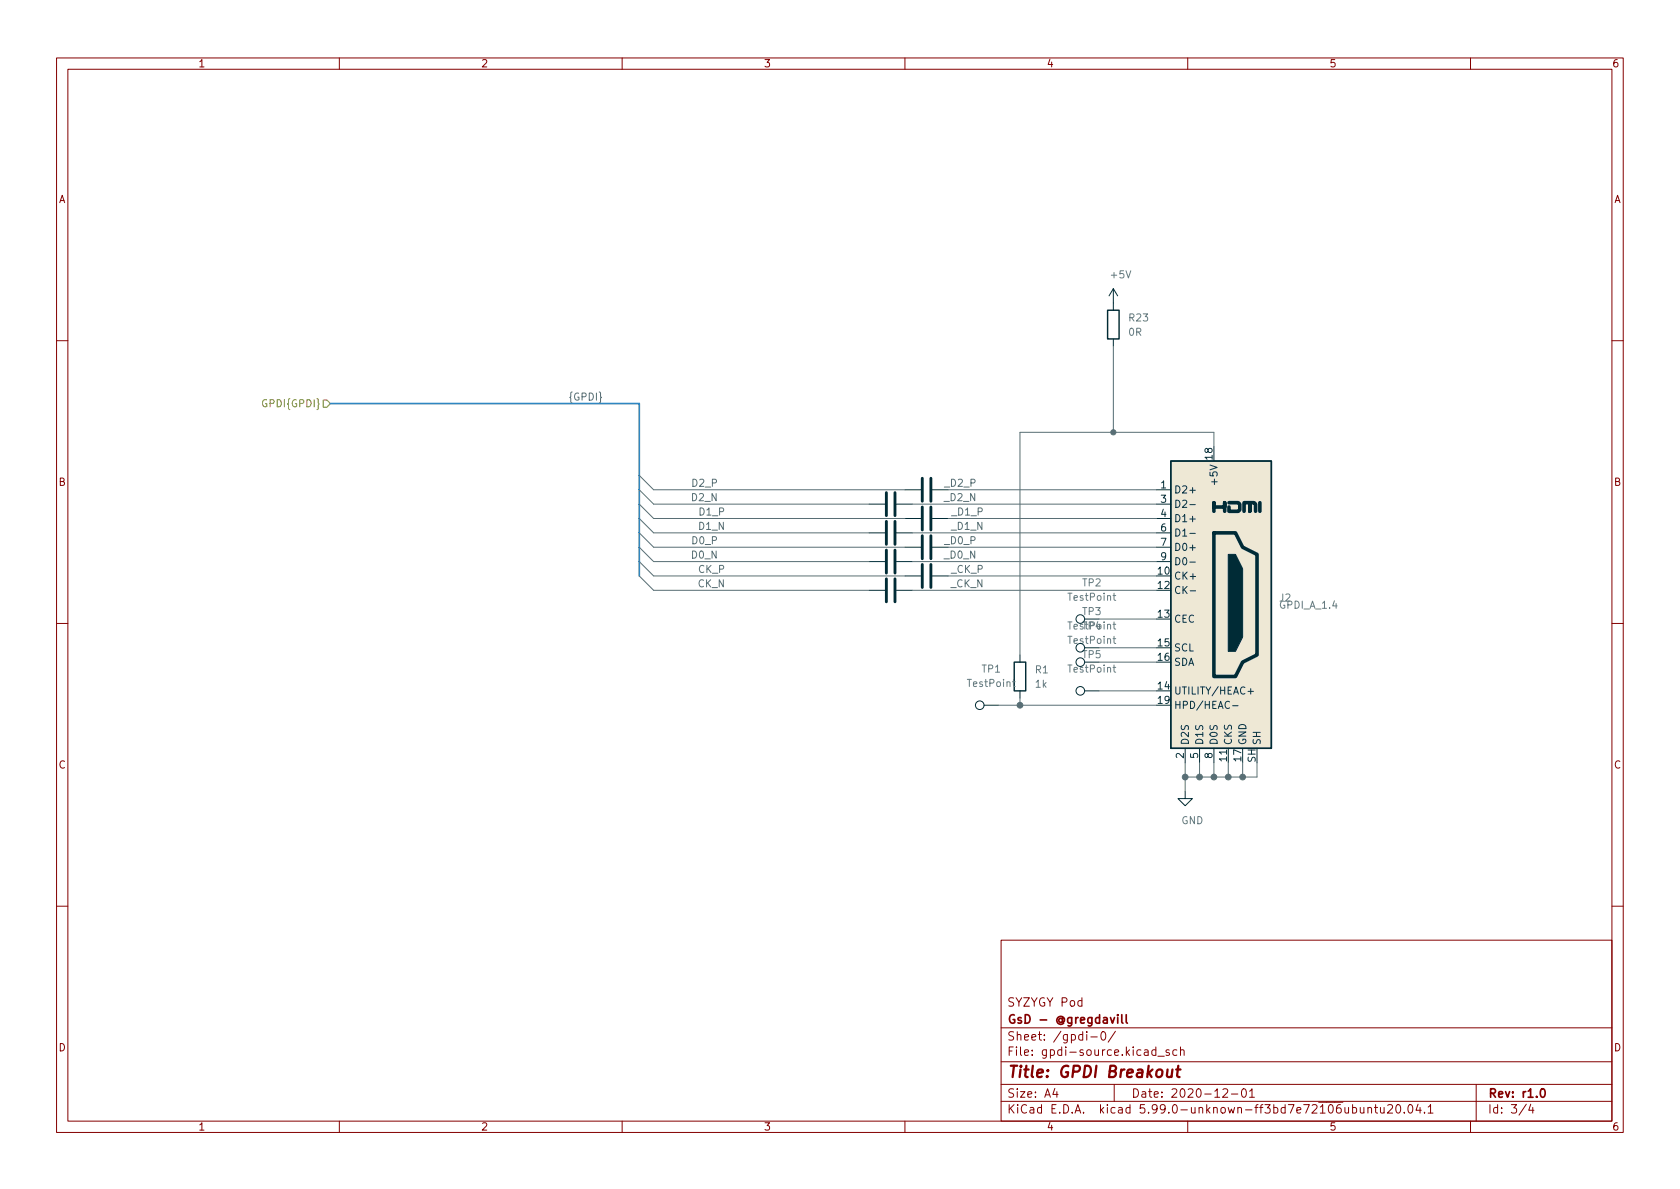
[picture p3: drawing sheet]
<svg xmlns="http://www.w3.org/2000/svg" width="297mm" height="210mm" viewBox="0 0 297 210" stroke-linecap="round" stroke-linejoin="round" font-family="sans-serif">
<g fill="none" stroke="#840000" stroke-width=".18">
<path d="M10 10.2h277v190.1h-277zM12 12.2h273v186.1h-273zM60 10.2v2M110 10.2v2M160 10.2v2M210 10.2v2M260 10.2v2M10 60.2h2M285 60.2h2M10 110.2h2M285 110.2h2M10 160.2h2"/>
<path d="M177 166.3h108v32h-108zM285 160.2h2M60 198.3v2M110 198.3v2M160 198.3v2M177 194.8h108M177 191.8h108M177 187.8h108M177 181.8h108M186.5 192.5l-.4 1h1M186.9 193v1M192.9 183.4h1.1"/>
<path d="M194.8 182.6l.2-.2a.81 .81 0 0 1 .6 .7 .81 .81 0 0 1-.3 .8h-.2a.81 .81 0 0 1-.3-1.3zM197 191.8v3M197.2 182.4l-1.3 1.9M204.4 185.7l-.5-.1-.3 .3v.4l.2 .3h.6M204.4 185.1v1.5M204.7 186.8h1.2M206.7 185.7l-.3-.1-.3 .2 .1 .3 .5 .1v.4h-.6M208.1 185.7l-.5-.1-.2 .3v.4l.1 .3h.6M208.7 185.8l.2-.2 .4 .1 .1 .9M208.7 185.1v1.5M210 198.3v2M216.2 192.7l.6-.2 .2 .2 .1 .3-1 1h1"/>
<path d="M217.7 193.5h1.2M219.7 192.6l.2-.1a.81 .81 0 0 1 .5 .7 .81 .81 0 0 1-.3 .8h-.1a.81 .81 0 0 1-.6-.6 .81 .81 0 0 1 .3-.8zM220.9 193l.5-.5v1.5M220.9 194h.9M241.9 196l.2-.2 .3 .1 .1 .9M241.9 195.8v1M243 195.8h.6M243.2 195.3v1.3l.4 .2M244.1 195.8v1h.4l.2-.1M244.7 195.8v1M245.4 195.5l.5-.2 .2 .2 .1 .3-.9 1h.9M247 195.4l.1-.1a.81 .81 0 0 1 .6 .7 .81 .81 0 0 1-.3 .8h-.1a.81 .81 0 0 1-.6-.6 .81 .81 0 0 1 .3-.8z"/>
<path d="M248.3 196.7v.1M249.1 195.4l.2-.1a.81 .81 0 0 1 .6 .7 .81 .81 0 0 1-.3 .8h-.2a.81 .81 0 0 1-.5-.6 .81 .81 0 0 1 .2-.8zM250.7 195.3l-.3 1h.9M251.1 195.8v1M251.9 196.7v.1M252.5 195.8l.4-.5v1.5M252.5 196.8h.9M260 198.3v2M261 191.8v6.5M269.9 195.3l-1.3 1.9M270.6 195.3l-.3 1h.9M271 195.8v1"/>
</g>
<path d="M196.3 179.9l.4 1 .4-1M197.6 179.4v.2M197.6 179.9v1M198.3 179.4v1.3l.3 .2M199.1 179.4v1.3l.2 .2M272.6 192.6l.1-.1a.81 .81 0 0 1 .6 .7 .81 .81 0 0 1-.3 .8h-.2a.82 .82 0 0 1-.5-.6 .82 .82 0 0 1 .3-.8z" fill="none" stroke="#840000" stroke-width=".3"/>
<path d="M206.4 189.1v1.3a.57 .57 0 0 0 .8-.1M207.3 189.1l-.2 1.4M208 189.1h.7M208.3 188.5l-.2 1.7 .1 .2 .4 .1" fill="none" stroke="#840000" stroke-width=".4"/>
<path d="M207 81.5h17.8v50.8h-17.8z" fill="#eee8d5" stroke="#eee8d5" stroke-width=".18"/>
<path d="M195.8 54.9h2.1v5h-2.1zM207 81.5h17.8v50.8h-17.8zM179.3 117.1h2.1v5.1h-2.1z" fill="none" stroke="#002b36" stroke-width=".25"/>
<path d="M214.6 90.4v-1.5v.8h1.9v-.8v1.5M214.6 94.2h3.8l1.3 2.6 2.5 1.2v17.8l-2.5 1.3-1.3 2.5h-3.8zM217.3 88.9h1.6l.3 .2v1.1l-.3 .2h-1.6v-.7M220 90.4v-1.5h1v1.5v-1.5h.7l.3 .2v1.3M222.8 88.9v1.5" fill="none" stroke="#002b36" stroke-width=".63"/>
<path d="M217.2 98h1.2l1.3 2.6v12l-1.3 2.6h-1.2z" fill="#002b36" stroke="#002b36" stroke-width=".18"/>
<g fill="none" stroke="#002b36" stroke-width=".18">
<path d="M196.8 51l-.7 1.3M196.8 51v3.9M196.8 59.9v1.3M196.8 51l.8 1.3M153.7 89.1h2.8M153.7 94.2h2.8M153.7 99.3h2.8M158.5 89.1h2.8M158.5 94.2h2.8M158.5 99.3h2.8M160 86.6h2.8M160 91.7h2.8"/>
<path d="M160 96.8h2.8M164.8 86.6h2.8M164.8 91.7h2.8M164.8 96.8h2.8M204.5 86.6h2.5M204.5 89.1h2.5M204.5 91.7h2.5M204.5 94.2h2.5M204.5 96.8h2.5M204.5 99.3h2.5M153.7 104.4h2.8M158.5 104.4h2.8"/>
<path d="M160 101.8h2.8M164.8 101.8h2.8M180.3 115.8v1.3M174 124.7h2.5M180.3 122.2v1.2M191.8 122.2h2.5M209.5 139.9v1.3h1.3l-1.3 1.3-1.2-1.3h1.2M209.5 132.3v2.6M212.1 132.3v2.6M214.6 132.3v2.6M217.2 132.3v2.6"/>
<circle cx="191" cy="109.5" r=".76"/>
<circle cx="191" cy="117.1" r=".76"/>
<circle cx="191" cy="114.5" r=".76"/>
<circle cx="173.2" cy="124.7" r=".76"/>
<circle cx="191" cy="122.2" r=".76"/>
</g>
<path d="M210.4 89.2h.9M210.4 94.3h.9M210.4 99.4h.9M210.4 104.5h1M217.9 124.8h1M220.7 122.3h.9M221.1 121.8v.9" fill="none" stroke="#073642" stroke-width=".18"/>
<g fill="none" stroke="#002b36" stroke-width=".51">
<path d="M156.7 87.1v4.1M156.7 92.2v4.1M156.7 97.3v4M158.2 87.1v4.1M158.2 92.2v4.1M158.2 97.3v4M163.1 84.6v4M163.1 89.7v4M163.1 94.7v4.1M163.1 99.8v4.1M164.6 84.6v4M164.6 89.7v4"/>
<path d="M164.6 94.7v4.1M164.6 99.8v4.1M156.7 102.4v4M158.2 102.4v4"/>
</g>
<path d="M196.8 118h.5M196.8 112.9h.5M196.8 110.4h.5M196.8 105.3h.5M197 117.6v1.1l.3 .2M197 112.5v1.1l.3 .2M197 110v1.1l.3 .1M197 104.9v1.1l.3 .2M179 120.6h.5M179.2 120.1v1.1l.3 .2" fill="none" stroke="#657b83" stroke-width=".18"/>
<path d="M57.1 70.7h.7l.6 .7-.6 .6h-.7z" fill="none" stroke="#859900" stroke-width=".18"/>
<path d="M58.4 71.4h54.6v30.4" fill="none" stroke="#268bd2" stroke-width=".3"/>
<g fill="none" stroke="#586e75" stroke-width=".18">
<path d="M196.8 61.2v15.2M214.6 79v-2.6h-34.3v39.4M113 96.8l2.6 2.5h38.1M113 91.7l2.6 2.5h38.1M113 94.2l2.6 2.6h44.4M113 89.1l2.6 2.6h44.4M113 84.1l2.6 2.5h44.4M113 86.6l2.6 2.5h38.1M113 99.3l2.6 2.5h44.4M161.3 99.3h43.2M161.3 94.2h43.2M161.3 89.1h43.2"/>
<path d="M167.6 96.8h36.9M167.6 91.7h36.9M167.6 86.6h36.9M113 101.8l2.6 2.6h38.1M161.3 104.4h43.2M167.6 101.8h36.9M194.3 117.1h10.2M194.3 114.5h10.2M194.3 109.5h10.2M176.5 124.7h28M180.3 123.4v1.3M194.3 122.2h10.2"/>
<path d="M209.5 134.9v5M212.1 134.9v2.5M214.6 134.9v2.5M217.2 134.9v2.5M219.7 134.9v2.5M222.2 134.9v2.5h-12.7"/>
</g>
<g fill="#586e75" stroke="#586e75" stroke-width=".18">
<circle cx="180.3" cy="124.7" r=".51"/>
<circle cx="214.6" cy="137.4" r=".51"/>
<circle cx="217.2" cy="137.4" r=".51"/>
<circle cx="209.6" cy="137.4" r=".51"/>
<circle cx="212.1" cy="137.4" r=".51"/>
<circle cx="219.7" cy="137.4" r=".51"/>
<circle cx="196.8" cy="76.4" r=".46"/>
</g>
<text font-size="2.8" fill="#840000" x="178" y="190.6">Title: GPDI Breakout</text>
<g font-size="2.1" fill="#840000">
<text x="178" y="178">SYZYGY Pod</text>
<text x="178" y="184">Sheet: /gpdi-0/</text>
<text x="178" y="181">GsD - @gregdavill</text>
<text x="178" y="186.7">File: gpdi-source.kicad_sch</text>
<text x="178" y="196.9">KiCad E.D.A. kicad 5.99.0-unknown-ff3bd7e72~106~ubuntu20.04.1</text>
<text x="178" y="194.1">Size: A4</text>
<text x="200" y="194.1">Date: 2020-12-01</text>
<text x="263" y="194.1">Rev: r1.0</text>
<text x="263" y="196.9">Id: 3/4</text>
</g>
<g font-size="1.8" fill="#840000">
<text x="35" y="11.9">1</text>
<text x="85" y="11.9">2</text>
<text x="135" y="11.9">3</text>
<text x="185" y="11.9">4</text>
<text x="235" y="11.9">5</text>
<text x="285" y="11.9">6</text>
<text x="10.3" y="35.9">A</text>
<text x="285.3" y="35.9">A</text>
<text x="10.3" y="85.9">B</text>
<text x="285.3" y="85.9">B</text>
<text x="10.3" y="135.9">C</text>
<text x="285.3" y="135.9">C</text>
<text x="10.3" y="185.9">D</text>
<text x="285.3" y="185.9">D</text>
<text x="35" y="199.9">1</text>
<text x="85" y="199.9">2</text>
<text x="135" y="199.9">3</text>
<text x="185" y="199.9">4</text>
<text x="235" y="199.9">5</text>
<text x="285" y="199.9">6</text>
</g>
<g font-size="1.8" fill="#657b83">
<text x="196.5" y="49.2">+5V</text>
<text x="199.6" y="59.4">0R</text>
<text x="199.7" y="56.8">R23</text>
<text x="189" y="106.2">TestPoint</text>
<text x="191.4" y="103.7">TP2</text>
<text x="226.2" y="106.4">J2</text>
<text x="226.4" y="107.6">GPDI_A_1.4</text>
<text x="189" y="113.8">TestPoint</text>
<text x="189" y="111.3">TestPoint</text>
<text x="191.4" y="108.8">TP3</text>
<text x="173.6" y="118.9">TP1</text>
<text x="183.1" y="119.1">R1</text>
<text x="171.2" y="121.5">TestPoint</text>
<text x="183.1" y="121.6">1k</text>
<text x="208.9" y="145.7">GND</text>
</g>
<g font-size="1.8" fill="#586e75">
<text x="101" y="70.8">{GPDI}</text>
<text x="122.5" y="88.6">D2_N</text>
<text x="122.6" y="86.1">D2_P</text>
<text x="167.2" y="88.6">_D2_N</text>
<text x="167.3" y="86.1">_D2_P</text>
<text x="123.7" y="93.7">D1_N</text>
<text x="123.8" y="91.1">D1_P</text>
<text x="168.5" y="93.7">_D1_N</text>
<text x="168.6" y="91.1">_D1_P</text>
<text x="122.5" y="98.8">D0_N</text>
<text x="122.6" y="96.2">D0_P</text>
<text x="123.6" y="101.3">CK_P</text>
<text x="167.2" y="98.8">_D0_N</text>
<text x="167.3" y="96.2">_D0_P</text>
<text x="168.3" y="101.3">_CK_P</text>
<text x="123.5" y="103.8">CK_N</text>
<text x="168.2" y="103.8">_CK_N</text>
</g>
<text font-size="1.8" fill="#859900" x="46.7" y="72">GPDI{GPDI}</text>
<g font-size="1.8" fill="#073642">
<text x="214.4" y="81.2" transform="rotate(-90 214.4 81.2)">18</text>
<text x="205.2" y="86.4">1</text>
<text x="205.2" y="88.9">3</text>
<text x="207.5" y="87.2">D2+</text>
<text x="207.5" y="89.8">D2-</text>
<text x="215.3" y="85.2" transform="rotate(-90 215.3 85.2)">+5V</text>
<text x="205.2" y="91.4">4</text>
<text x="205.2" y="94">6</text>
<text x="207.5" y="92.3">D1+</text>
<text x="207.5" y="94.9">D1-</text>
<text x="204.8" y="101.6">10</text>
<text x="205.2" y="96.5">7</text>
<text x="205.2" y="99.1">9</text>
<text x="207.5" y="97.4">D0+</text>
<text x="207.5" y="99.9">D0-</text>
<text x="204.8" y="104.1">12</text>
<text x="207.5" y="102.5">CK+</text>
<text x="207.5" y="105">CK-</text>
<text x="204.8" y="109.2">13</text>
<text x="207.5" y="110.1">CEC</text>
<text x="204.8" y="114.3">15</text>
<text x="204.8" y="116.8">16</text>
<text x="207.5" y="115.2">SCL</text>
<text x="207.5" y="117.7">SDA</text>
<text x="204.8" y="121.9">14</text>
<text x="204.8" y="124.5">19</text>
<text x="207.5" y="122.8">UTILITY/HEAC+</text>
<text x="207.5" y="125.3">HPD/HEAC-</text>
<text x="210.2" y="131.8" transform="rotate(-90 210.2 131.8)">D2S</text>
<text x="212.7" y="131.8" transform="rotate(-90 212.7 131.8)">D1S</text>
<text x="215.3" y="131.8" transform="rotate(-90 215.3 131.8)">D0S</text>
<text x="217.8" y="131.8" transform="rotate(-90 217.8 131.8)">CKS</text>
<text x="220.3" y="131.8" transform="rotate(-90 220.3 131.8)">GND</text>
<text x="222.9" y="131.8" transform="rotate(-90 222.9 131.8)">SH</text>
<text x="209.3" y="134.1" transform="rotate(-90 209.3 134.1)">2</text>
<text x="211.8" y="134.1" transform="rotate(-90 211.8 134.1)">5</text>
<text x="214.4" y="134.1" transform="rotate(-90 214.4 134.1)">8</text>
<text x="216.9" y="134.6" transform="rotate(-90 216.9 134.6)">11</text>
<text x="219.5" y="134.6" transform="rotate(-90 219.5 134.6)">17</text>
<text x="222" y="134.8" transform="rotate(-90 222 134.8)">SH</text>
</g>
<g font-size="1.8" fill="#002b36">
<text x="191.4" y="111.3">TP4</text>
<text x="189" y="118.9">TestPoint</text>
<text x="191.4" y="116.4">TP5</text>
</g>
</svg>
